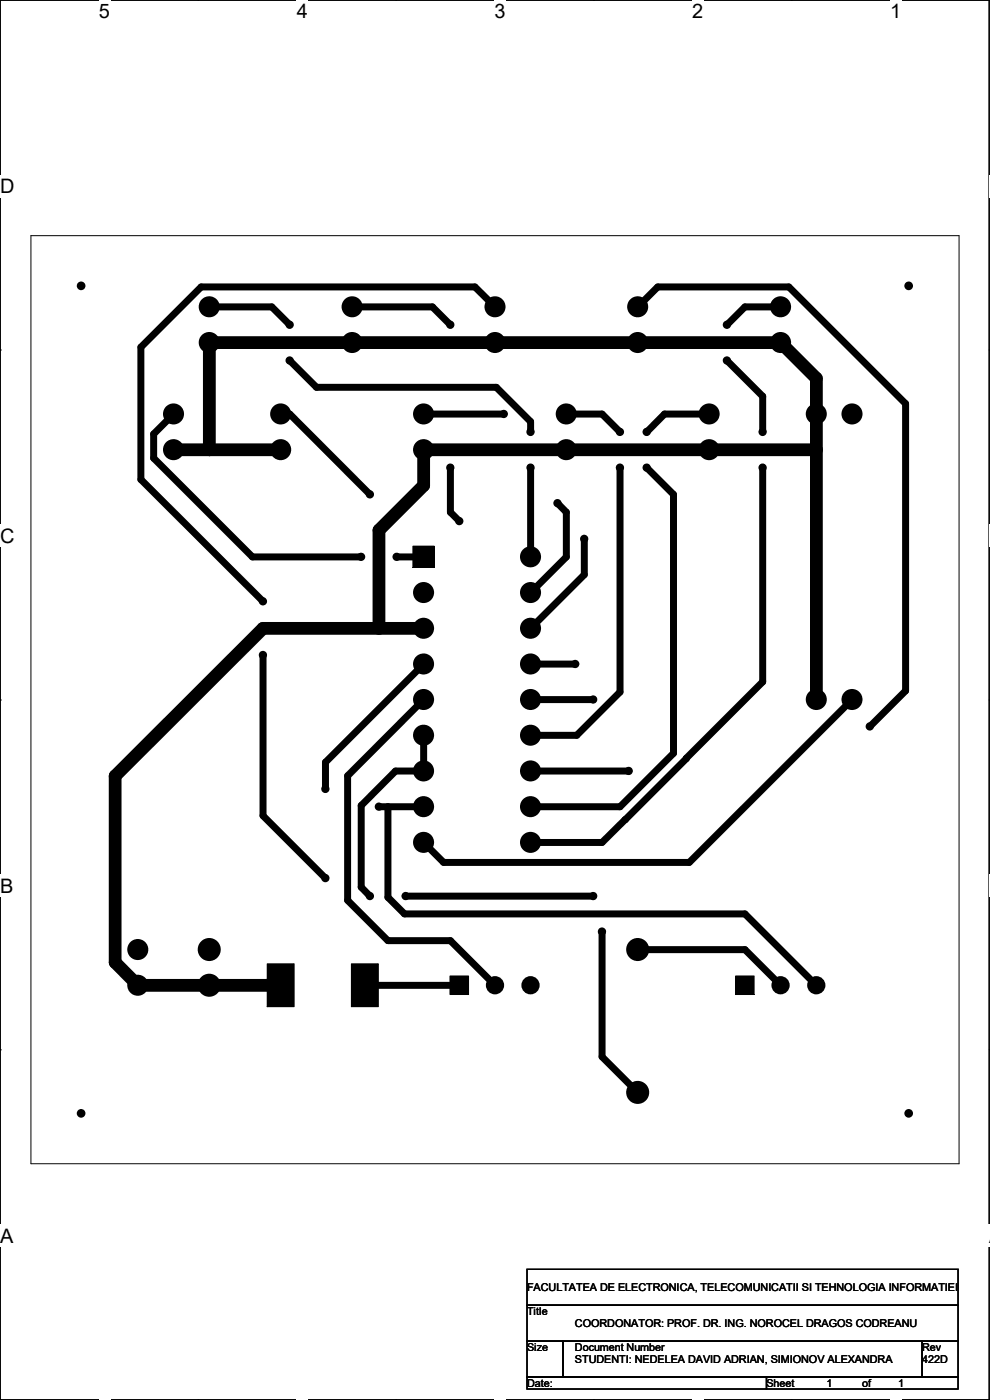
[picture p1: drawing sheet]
<svg xmlns="http://www.w3.org/2000/svg" width="210mm" height="297mm" viewBox="0 0 210 297" stroke-linecap="round" stroke-linejoin="round" font-family="sans-serif">
<path d="M0 0h209.8v297h-209.8z" fill="none" stroke="#000" stroke-width=".25"/>
<g fill="#fff">
<path d="M21 0h2.4v4.8h-2.4z"/>
<path d="M21 297h2.4z"/>
</g>
<path d="M42 0h.1M42 297h.1" fill="none" stroke="#000" stroke-width=".25"/>
<g fill="#fff">
<path d="M62.9 0h2.4v4.8h-2.4z"/>
<path d="M62.9 297h2.4z"/>
</g>
<path d="M83.9 0h.1M83.9 297h.1" fill="none" stroke="#000" stroke-width=".25"/>
<g fill="#fff">
<path d="M104.9 0h2.4v4.8h-2.4z"/>
<path d="M104.9 297h2.4z"/>
</g>
<path d="M125.9 0h.1M125.9 297h.1" fill="none" stroke="#000" stroke-width=".25"/>
<g fill="#fff">
<path d="M146.9 0h2.3v4.8h-2.3z"/>
<path d="M146.9 297h2.3z"/>
</g>
<path d="M167.9 0h.1M167.9 297h.1" fill="none" stroke="#000" stroke-width=".25"/>
<g fill="#fff">
<path d="M188.8 0h2.4v4.8h-2.4z"/>
<path d="M188.8 297h2.4z"/>
<path d="M0 37.1h3.1v4.8h-3.1z"/>
<path d="M209.8 37.1h.2v4.8h-.2z"/>
<path d="M0 111.3h3.1v4.8h-3.1z"/>
<path d="M209.8 111.3h.2v4.8h-.2z"/>
</g>
<path d="M0 74.3h.1M209.8 74.3h.1" fill="none" stroke="#000" stroke-width=".25"/>
<g fill="#fff">
<path d="M0 185.6h2.9v4.7h-2.9z"/>
<path d="M209.8 185.6h.2v4.7h-.2z"/>
</g>
<path d="M0 148.5h.1M209.8 148.5h.1" fill="none" stroke="#000" stroke-width=".25"/>
<g fill="#fff">
<path d="M0 259.8h2.9v4.7h-2.9z"/>
<path d="M209.8 259.8h.2v4.7h-.2z"/>
</g>
<path d="M0 222.7h.1M209.8 222.7h.1M111.8 269.3h91.4v7.6h-91.4zM111.8 276.9h91.4v7.6h-91.4zM111.8 284.5h7.6v7.6h-7.6zM111.8 292.1h50.8v2.6h-50.8zM119.4 284.5h76.2v7.6h-76.2zM162.6 292.1h40.6v2.6h-40.6zM195.6 284.5h7.6v7.6h-7.6z" fill="none" stroke="#000" stroke-width=".25"/>
<path d="M6.6 50h196.9v196.9h-196.9zM87.6 115.9h4.5v4.5h-4.5zM56.7 204.5h5.7v9.1h-5.7zM74.5 204.5h5.8v9.1h-5.8zM95.5 207.1h3.9v3.9h-3.9zM156 207.1h4v3.9h-4z" fill="none" stroke="#000" stroke-width=".21"/>
<path d="M36.8 95.4h22.8M44.4 95.4v-22.7h121.2l7.6 7.6v68.1M173.2 95.4h-83.3v7.6l-9.5 9.5v20.8M89.9 133.3h-34.1l-31.4 31.3v39.6l4.9 4.8h30.3" fill="none" stroke="#000" stroke-width="2.7"/>
<g fill="none" stroke="#000" stroke-width="1.5">
<path d="M44.4 65.1h13.3l3.8 3.8M61.5 76.5l5.6 5.7h38.2l7.3 7.3v2.2M74.7 65.1h17l3.8 3.8M105 65.1l-4.2-4.2h-58.1l-12.8 12.8v28l25.9 25.9M135.3 65.1l4.2-4.2h27.8l24.8 24.7v61l-7.6 7.5M154.2 76.5l7.6 7.6v7.6M165.6 65.1h-7.6l-3.8 3.8M36.8 87.8l-4.2 4.3v5.1l21 21h23M59.6 87.8h1.9l17 17.1M89.9 87.8h17M95.5 99.2v9.5l2 1.9M112.6 99.2v19"/>
<path d="M120.1 87.8h7.6l3.8 3.9M131.5 99.2v47.6l-9.2 9.2h-9.7M137.2 99.2l5.7 5.7v54.9l-11.4 11.4h-18.9M150.5 87.8h-9.5l-3.8 3.9M161.8 99.2v45.5l-34.1 34h-15.1M84.2 118.2h5.7M118.3 106.8l1.8 1.9v9.5l-7.5 7.5M124 114.3v7.6l-11.4 11.4M55.8 139v34.1l13.2 13.2M89.9 156v7.6h-6l-7.3 7.3v17.3l1.9 1.9M89.9 148.4l-16.2 16.2v26.4l8.6 8.6h13.2l9.5 9.4M89.9 140.9l-20.9 20.8v5.7"/>
<path d="M112.6 140.9h9.4M112.6 148.4h13.3M180.8 148.4l-34.6 34.6h-52.1l-4.2-4.3M80.4 171.2h9.5M82.3 171.2v19.2l3.5 3.5h72.2l15.2 15.1M112.6 163.6h20.8M86.1 190.1h39.8M127.7 197.7v26.5l7.6 7.6M77.4 209h20.1M135.3 201.5h22.7l7.6 7.5"/>
</g>
<g fill="#000">
<path d="M87.6 115.9h4.5v4.5h-4.5z" fill-rule="evenodd"/>
<path d="M56.7 204.5h5.7v9.1h-5.7z" fill-rule="evenodd"/>
<path d="M74.5 204.5h5.8v9.1h-5.8z" fill-rule="evenodd"/>
<path d="M95.5 207.1h3.9v3.9h-3.9z" fill-rule="evenodd"/>
<path d="M156 207.1h4v3.9h-4z" fill-rule="evenodd"/>
<circle cx="17.2" cy="60.6" r=".92"/>
<circle cx="44.4" cy="65.1" r="2.23"/>
<circle cx="44.4" cy="72.7" r="2.23"/>
<circle cx="44.4" cy="65.1" r="1.34"/>
<circle cx="44.4" cy="72.7" r="1.34"/>
<circle cx="61.4" cy="68.9" r=".88"/>
<circle cx="61.4" cy="76.5" r=".88"/>
<circle cx="61.4" cy="76.5" r=".45"/>
<circle cx="61.4" cy="68.9" r=".45"/>
<circle cx="74.7" cy="65.1" r="2.23"/>
<circle cx="74.7" cy="72.7" r="2.23"/>
<circle cx="74.7" cy="65.1" r="1.34"/>
<circle cx="74.7" cy="72.7" r="1.34"/>
<circle cx="95.5" cy="68.9" r=".88"/>
<circle cx="95.5" cy="68.9" r=".45"/>
<circle cx="105" cy="65.1" r="2.23"/>
<circle cx="105" cy="72.7" r="2.23"/>
<circle cx="105" cy="65.1" r="1.34"/>
<circle cx="105" cy="72.7" r="1.34"/>
<circle cx="135.3" cy="65.1" r="2.23"/>
<circle cx="135.3" cy="72.7" r="2.23"/>
<circle cx="135.3" cy="72.7" r="1.34"/>
<circle cx="135.3" cy="65.1" r="1.34"/>
<circle cx="154.2" cy="68.9" r=".88"/>
<circle cx="154.2" cy="76.5" r=".88"/>
<circle cx="154.2" cy="68.9" r=".45"/>
<circle cx="154.2" cy="76.5" r=".45"/>
<circle cx="165.6" cy="65.1" r="2.23"/>
<circle cx="165.6" cy="72.7" r="2.23"/>
<circle cx="165.6" cy="72.7" r="1.34"/>
<circle cx="165.6" cy="65.1" r="1.34"/>
<circle cx="192.8" cy="60.6" r=".92"/>
<circle cx="36.8" cy="95.4" r="2.23"/>
<circle cx="36.8" cy="87.8" r="2.23"/>
<circle cx="36.8" cy="95.4" r="1.34"/>
<circle cx="36.8" cy="87.8" r="1.34"/>
<circle cx="59.5" cy="95.4" r="2.23"/>
<circle cx="59.5" cy="87.8" r="2.23"/>
<circle cx="59.5" cy="95.4" r="1.34"/>
<circle cx="59.5" cy="87.8" r="1.34"/>
<circle cx="89.9" cy="95.4" r="2.23"/>
<circle cx="89.9" cy="87.8" r="2.23"/>
<circle cx="89.9" cy="87.8" r="1.34"/>
<circle cx="89.9" cy="95.4" r="1.34"/>
<circle cx="95.5" cy="99.2" r=".88"/>
<circle cx="95.5" cy="99.2" r=".45"/>
<circle cx="106.9" cy="87.8" r=".88"/>
<circle cx="106.9" cy="87.8" r=".45"/>
<circle cx="112.5" cy="99.2" r=".88"/>
<circle cx="112.5" cy="91.6" r=".88"/>
<circle cx="112.5" cy="91.6" r=".45"/>
<circle cx="112.5" cy="99.2" r=".45"/>
<circle cx="120.1" cy="95.4" r="2.23"/>
<circle cx="120.1" cy="87.8" r="2.23"/>
<circle cx="120.1" cy="87.8" r="1.34"/>
<circle cx="120.1" cy="95.4" r="1.34"/>
<circle cx="131.5" cy="99.2" r=".88"/>
<circle cx="131.5" cy="91.6" r=".88"/>
<circle cx="131.5" cy="99.2" r=".45"/>
<circle cx="131.5" cy="91.6" r=".45"/>
<circle cx="137.2" cy="99.2" r=".88"/>
<circle cx="137.2" cy="91.6" r=".88"/>
<circle cx="137.2" cy="91.6" r=".45"/>
<circle cx="137.2" cy="99.2" r=".45"/>
<circle cx="150.4" cy="95.4" r="2.23"/>
<circle cx="150.4" cy="87.8" r="2.23"/>
<circle cx="150.4" cy="95.4" r="1.34"/>
<circle cx="150.4" cy="87.8" r="1.34"/>
<circle cx="161.8" cy="91.6" r=".88"/>
<circle cx="161.8" cy="99.2" r=".88"/>
<circle cx="161.8" cy="99.2" r=".45"/>
<circle cx="161.8" cy="91.6" r=".45"/>
<circle cx="173.2" cy="87.8" r="2.23"/>
<circle cx="173.2" cy="87.8" r="1.34"/>
<circle cx="180.7" cy="87.8" r="2.23"/>
<circle cx="180.7" cy="87.8" r="1.34"/>
<circle cx="76.6" cy="118.1" r=".88"/>
<circle cx="76.6" cy="118.1" r=".45"/>
<circle cx="78.5" cy="104.9" r=".88"/>
<circle cx="78.5" cy="104.9" r=".45"/>
<circle cx="84.1" cy="118.1" r=".88"/>
<circle cx="84.1" cy="118.1" r=".45"/>
<circle cx="89.9" cy="118.1" r="1.34"/>
<circle cx="97.4" cy="110.6" r=".88"/>
<circle cx="97.4" cy="110.6" r=".45"/>
<circle cx="112.5" cy="118.1" r="2.23"/>
<circle cx="112.5" cy="118.1" r="1.34"/>
<circle cx="118.3" cy="106.7" r=".88"/>
<circle cx="118.3" cy="106.7" r=".45"/>
<circle cx="123.9" cy="114.3" r=".88"/>
<circle cx="123.9" cy="114.3" r=".45"/>
<circle cx="55.8" cy="139" r=".88"/>
<circle cx="55.8" cy="127.6" r=".88"/>
<circle cx="55.8" cy="127.6" r=".45"/>
<circle cx="55.8" cy="139" r=".45"/>
<circle cx="89.9" cy="133.3" r="2.23"/>
<circle cx="89.9" cy="125.7" r="2.23"/>
<circle cx="89.9" cy="133.3" r="1.34"/>
<circle cx="89.9" cy="125.7" r="1.34"/>
<circle cx="112.5" cy="133.3" r="2.23"/>
<circle cx="112.5" cy="125.7" r="2.23"/>
<circle cx="112.5" cy="133.3" r="1.34"/>
<circle cx="112.5" cy="125.7" r="1.34"/>
<circle cx="89.9" cy="156" r="2.23"/>
<circle cx="89.9" cy="148.4" r="2.23"/>
<circle cx="89.9" cy="140.9" r="2.23"/>
<circle cx="89.9" cy="156" r="1.34"/>
<circle cx="89.9" cy="140.9" r="1.34"/>
<circle cx="89.9" cy="148.4" r="1.34"/>
<circle cx="112.5" cy="148.4" r="2.23"/>
<circle cx="112.5" cy="140.9" r="2.23"/>
<circle cx="112.5" cy="156" r="2.23"/>
<circle cx="112.5" cy="140.9" r="1.34"/>
<circle cx="112.5" cy="156" r="1.34"/>
<circle cx="112.5" cy="148.4" r="1.34"/>
<circle cx="122" cy="140.9" r=".88"/>
<circle cx="122" cy="140.9" r=".45"/>
<circle cx="125.8" cy="148.4" r=".88"/>
<circle cx="125.8" cy="148.4" r=".45"/>
<circle cx="173.2" cy="148.4" r="2.23"/>
<circle cx="173.2" cy="148.4" r="1.34"/>
<circle cx="180.7" cy="148.4" r="2.23"/>
<circle cx="180.7" cy="148.4" r="1.34"/>
<circle cx="184.5" cy="154.1" r=".88"/>
<circle cx="184.5" cy="154.1" r=".45"/>
<circle cx="69" cy="167.4" r=".88"/>
<circle cx="69" cy="167.4" r=".45"/>
<circle cx="80.4" cy="171.1" r=".88"/>
<circle cx="80.4" cy="171.1" r=".45"/>
<circle cx="89.9" cy="163.6" r="2.23"/>
<circle cx="89.9" cy="178.7" r="2.23"/>
<circle cx="89.9" cy="171.1" r="2.23"/>
<circle cx="89.9" cy="178.7" r="1.34"/>
<circle cx="89.9" cy="163.6" r="1.34"/>
<circle cx="89.9" cy="171.1" r="1.34"/>
<circle cx="112.5" cy="163.6" r="2.23"/>
<circle cx="112.5" cy="178.7" r="2.23"/>
<circle cx="112.5" cy="171.1" r="2.23"/>
<circle cx="112.5" cy="178.7" r="1.34"/>
<circle cx="112.5" cy="171.1" r="1.34"/>
<circle cx="112.5" cy="163.6" r="1.34"/>
<circle cx="133.4" cy="163.6" r=".88"/>
<circle cx="133.4" cy="163.6" r=".45"/>
<circle cx="69" cy="186.3" r=".88"/>
<circle cx="69" cy="186.3" r=".45"/>
<circle cx="78.5" cy="190.1" r=".88"/>
<circle cx="78.5" cy="190.1" r=".45"/>
<circle cx="86" cy="190.1" r=".88"/>
<circle cx="86" cy="190.1" r=".45"/>
<circle cx="125.8" cy="190.1" r=".88"/>
<circle cx="125.8" cy="190.1" r=".45"/>
<circle cx="127.7" cy="197.6" r=".88"/>
<circle cx="127.7" cy="197.6" r=".45"/>
<circle cx="29.2" cy="201.4" r="2.23"/>
<circle cx="29.2" cy="209" r="2.23"/>
<circle cx="29.2" cy="201.4" r="1.34"/>
<circle cx="29.2" cy="209" r="1.34"/>
<circle cx="44.4" cy="201.4" r="2.45"/>
<circle cx="44.4" cy="209" r="2.45"/>
<circle cx="44.4" cy="201.4" r="1.56"/>
<circle cx="44.4" cy="209" r="1.56"/>
<circle cx="97.4" cy="209" r="1.13"/>
<circle cx="105" cy="209" r="1.94"/>
<circle cx="105" cy="209" r="1.13"/>
<circle cx="112.5" cy="209" r="1.94"/>
<circle cx="112.5" cy="209" r="1.13"/>
<circle cx="135.3" cy="201.4" r="2.45"/>
<circle cx="135.3" cy="201.4" r="1.56"/>
<circle cx="158" cy="209" r="1.13"/>
<circle cx="165.6" cy="209" r="1.94"/>
<circle cx="165.6" cy="209" r="1.13"/>
<circle cx="173.2" cy="209" r="1.94"/>
<circle cx="173.2" cy="209" r="1.13"/>
<circle cx="17.2" cy="236.2" r=".92"/>
<circle cx="135.3" cy="231.8" r="2.45"/>
<circle cx="135.3" cy="231.8" r="1.56"/>
<circle cx="192.8" cy="236.2" r=".92"/>
</g>
<g font-size="4.2">
<text x="21" y="3.9">5</text>
<text x="62.9" y="3.9">4</text>
<text x="104.9" y="3.9">3</text>
<text x="146.9" y="3.9">2</text>
<text x="188.8" y="3.9">1</text>
<text x="0" y="40.9">D</text>
<text x="0" y="115.1">C</text>
<text x="0" y="189.4">B</text>
<text x="0" y="263.6">A</text>
<text x="209.8" y="263.6">A</text>
</g>
<g font-size="2.3">
<text x="111.8" y="273.9">FACULTATEA DE ELECTRONICA, TELECOMUNICATII SI TEHNOLOGIA INFORMATIEI</text>
<text x="111.8" y="279">Title</text>
<text x="122" y="281.5">COORDONATOR: PROF. DR. ING. NOROCEL DRAGOS CODREANU</text>
<text x="111.8" y="286.6">Size</text>
<text x="122" y="286.6">Document Number</text>
<text x="195.6" y="286.6">Rev</text>
<text x="122" y="289.1">STUDENTI: NEDELEA DAVID ADRIAN, SIMIONOV ALEXANDRA</text>
<text x="195.6" y="289.1">422D</text>
<text x="111.8" y="294.2">Date:</text>
<text x="162.6" y="294.2">Sheet</text>
<text x="175.3" y="294.2">1</text>
<text x="182.9" y="294.2">of</text>
<text x="190.5" y="294.2">1</text>
</g>
</svg>
